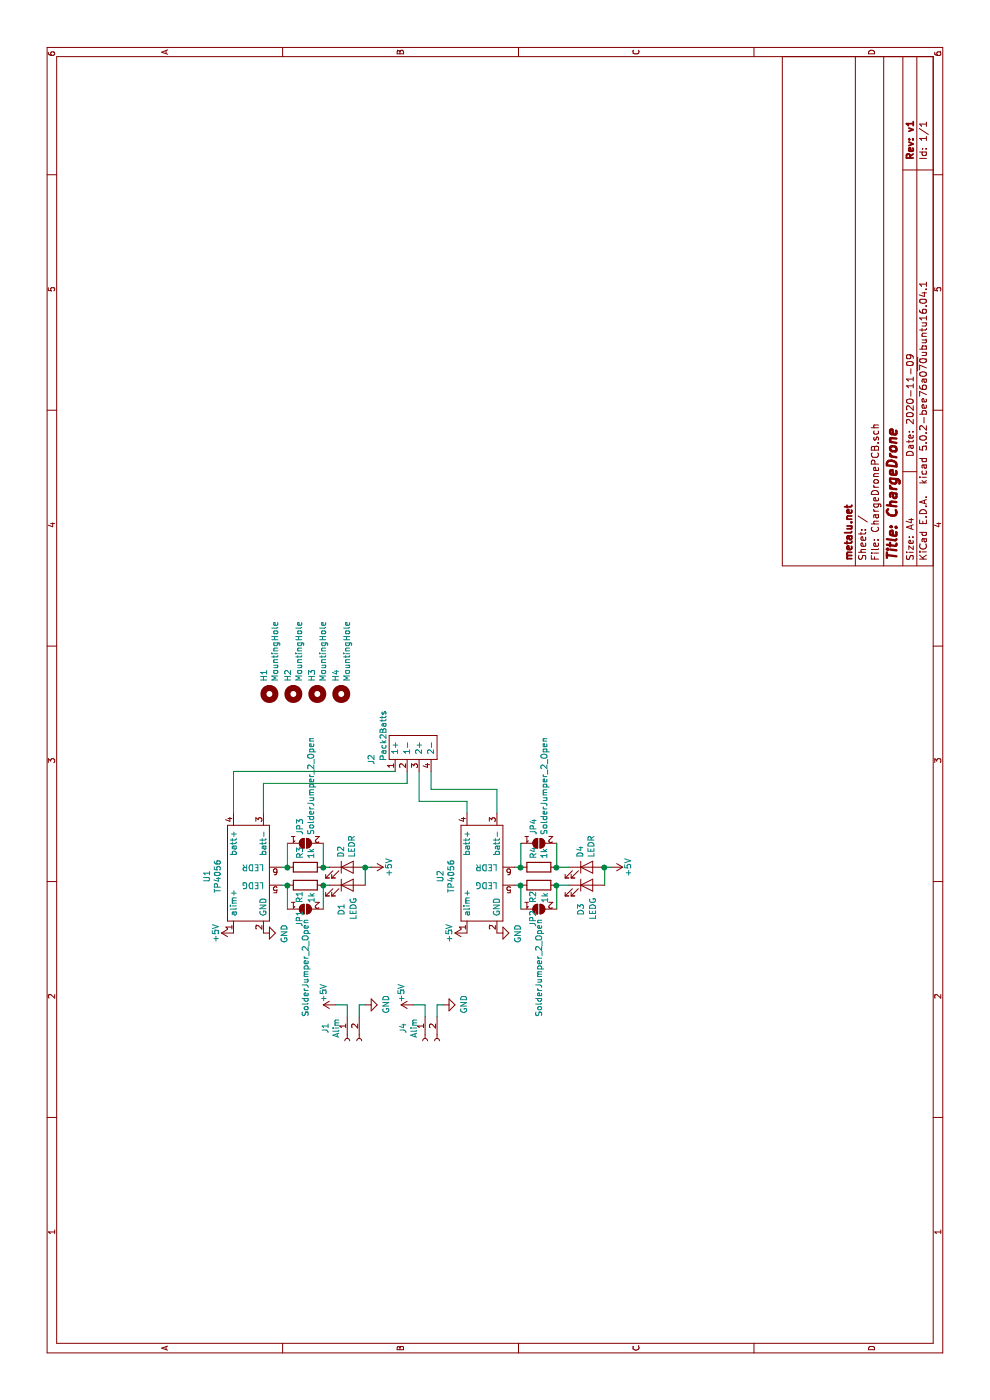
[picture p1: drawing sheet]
EESchema Schematic File Version 4
LIBS:ChargeDronePCB-cache
EELAYER 26 0
EELAYER END
$Descr A4 11693 8268
encoding utf-8
Sheet 1 1
Title "ChargeDrone"
Date "2020-11-09"
Rev "v1"
Comp "metalu.net"
Comment1 ""
Comment2 ""
Comment3 ""
Comment4 ""
$EndDescr
$Comp
L power:GND #PWR0101
U 1 1
P 3300 3050
F 0 "#PWR0101" H 3300 2800 50  0001 C CNN
F 1 "GND" H 3305 2877 50  0000 C CNN
F 2 "" H 3300 3050 50  0001 C CNN
F 3 "" H 3300 3050 50  0001 C CNN
	1    3300 3050
	1    0    0    -1  
$EndComp
$Comp
L power:+5V #PWR0102
U 1 1
P 3300 2800
F 0 "#PWR0102" H 3300 2650 50  0001 C CNN
F 1 "+5V" H 3400 2900 50  0000 C CNN
F 2 "" H 3300 2800 50  0001 C CNN
F 3 "" H 3300 2800 50  0001 C CNN
	1    3300 2800
	1    0    0    -1  
$EndComp
$Comp
L Connector:Conn_01x02_Female J1
U 1 1
P 3000 2900
F 0 "J1" H 2894 3085 50  0000 C CNN
F 1 "Alim" H 2894 2994 50  0000 C CNN
F 2 "Terminal_Blocks:TerminalBlock_bornier-2_P5.08mm" H 3000 2900 50  0001 C CNN
F 3 "~" H 3000 2900 50  0001 C CNN
	1    3000 2900
	-1   0    0    -1  
$EndComp
Wire Wire Line
	3200 2900 3300 2900
Wire Wire Line
	3300 2900 3300 2800
Wire Wire Line
	3200 3000 3300 3000
Wire Wire Line
	3300 3000 3300 3050
$Comp
L TP4056module:TP4056 U1
U 1 1
P 4400 2050
F 0 "U1" H 4375 2375 50  0000 C CNN
F 1 "TP4056" H 4375 2284 50  0000 C CNN
F 2 "ChargeDrone:TP4056" H 4250 2250 50  0001 C CNN
F 3 "" H 4250 2250 50  0001 C CNN
	1    4400 2050
	1    0    0    -1  
$EndComp
$Comp
L power:GND #PWR0103
U 1 1
P 3900 2200
F 0 "#PWR0103" H 3900 1950 50  0001 C CNN
F 1 "GND" H 3905 2027 50  0000 C CNN
F 2 "" H 3900 2200 50  0001 C CNN
F 3 "" H 3900 2200 50  0001 C CNN
	1    3900 2200
	-1   0    0    -1  
$EndComp
$Comp
L power:+5V #PWR0104
U 1 1
P 3900 1950
F 0 "#PWR0104" H 3900 1800 50  0001 C CNN
F 1 "+5V" H 3900 2100 50  0000 C CNN
F 2 "" H 3900 1950 50  0001 C CNN
F 3 "" H 3900 1950 50  0001 C CNN
	1    3900 1950
	1    0    0    -1  
$EndComp
$Comp
L Device:LED D1
U 1 1
P 4300 2900
F 0 "D1" V 4250 2750 50  0000 R CNN
F 1 "LEDG" V 4350 2800 50  0000 R CNN
F 2 "LEDs:LED_D3.0mm" H 4300 2900 50  0001 C CNN
F 3 "~" H 4300 2900 50  0001 C CNN
	1    4300 2900
	0    1    1    0   
$EndComp
$Comp
L Device:LED D2
U 1 1
P 4450 2900
F 0 "D2" V 4395 2978 50  0000 L CNN
F 1 "LEDR" V 4486 2978 50  0000 L CNN
F 2 "LEDs:LED_D3.0mm" H 4450 2900 50  0001 C CNN
F 3 "~" H 4450 2900 50  0001 C CNN
	1    4450 2900
	0    1    1    0   
$EndComp
$Comp
L power:+5V #PWR0105
U 1 1
P 4450 3100
F 0 "#PWR0105" H 4450 2950 50  0001 C CNN
F 1 "+5V" H 4450 3250 50  0000 C CNN
F 2 "" H 4450 3100 50  0001 C CNN
F 3 "" H 4450 3100 50  0001 C CNN
	1    4450 3100
	-1   0    0    1   
$EndComp
Wire Wire Line
	4450 3100 4450 3050
Wire Wire Line
	4450 3050 4300 3050
Connection ~ 4450 3050
$Comp
L TP4056module:TP4056 U2
U 1 1
P 4400 4000
F 0 "U2" H 4375 4325 50  0000 C CNN
F 1 "TP4056" H 4375 4234 50  0000 C CNN
F 2 "ChargeDrone:TP4056" H 4250 4200 50  0001 C CNN
F 3 "" H 4250 4200 50  0001 C CNN
	1    4400 4000
	1    0    0    -1  
$EndComp
$Comp
L power:GND #PWR0106
U 1 1
P 3900 4150
F 0 "#PWR0106" H 3900 3900 50  0001 C CNN
F 1 "GND" H 3905 3977 50  0000 C CNN
F 2 "" H 3900 4150 50  0001 C CNN
F 3 "" H 3900 4150 50  0001 C CNN
	1    3900 4150
	-1   0    0    -1  
$EndComp
$Comp
L power:+5V #PWR0107
U 1 1
P 3900 3900
F 0 "#PWR0107" H 3900 3750 50  0001 C CNN
F 1 "+5V" H 3900 4050 50  0000 C CNN
F 2 "" H 3900 3900 50  0001 C CNN
F 3 "" H 3900 3900 50  0001 C CNN
	1    3900 3900
	1    0    0    -1  
$EndComp
$Comp
L Device:LED D3
U 1 1
P 4300 4900
F 0 "D3" V 4250 4750 50  0000 R CNN
F 1 "LEDG" V 4350 4800 50  0000 R CNN
F 2 "LEDs:LED_D3.0mm" H 4300 4900 50  0001 C CNN
F 3 "~" H 4300 4900 50  0001 C CNN
	1    4300 4900
	0    1    1    0   
$EndComp
$Comp
L Device:LED D4
U 1 1
P 4450 4900
F 0 "D4" V 4395 4978 50  0000 L CNN
F 1 "LEDR" V 4486 4978 50  0000 L CNN
F 2 "LEDs:LED_D3.0mm" H 4450 4900 50  0001 C CNN
F 3 "~" H 4450 4900 50  0001 C CNN
	1    4450 4900
	0    1    1    0   
$EndComp
$Comp
L power:+5V #PWR0108
U 1 1
P 4450 5100
F 0 "#PWR0108" H 4450 4950 50  0001 C CNN
F 1 "+5V" H 4450 5250 50  0000 C CNN
F 2 "" H 4450 5100 50  0001 C CNN
F 3 "" H 4450 5100 50  0001 C CNN
	1    4450 5100
	-1   0    0    1   
$EndComp
Wire Wire Line
	4450 5100 4450 5050
Wire Wire Line
	4450 5050 4300 5050
$Comp
L power:GND #PWR0109
U 1 1
P 3300 3700
F 0 "#PWR0109" H 3300 3450 50  0001 C CNN
F 1 "GND" H 3305 3527 50  0000 C CNN
F 2 "" H 3300 3700 50  0001 C CNN
F 3 "" H 3300 3700 50  0001 C CNN
	1    3300 3700
	1    0    0    -1  
$EndComp
$Comp
L power:+5V #PWR0110
U 1 1
P 3300 3450
F 0 "#PWR0110" H 3300 3300 50  0001 C CNN
F 1 "+5V" H 3400 3550 50  0000 C CNN
F 2 "" H 3300 3450 50  0001 C CNN
F 3 "" H 3300 3450 50  0001 C CNN
	1    3300 3450
	1    0    0    -1  
$EndComp
$Comp
L Connector:Conn_01x02_Female J4
U 1 1
P 3000 3550
F 0 "J4" H 2894 3735 50  0000 C CNN
F 1 "Alim" H 2894 3644 50  0000 C CNN
F 2 "Terminal_Blocks:TerminalBlock_bornier-2_P5.08mm" H 3000 3550 50  0001 C CNN
F 3 "~" H 3000 3550 50  0001 C CNN
	1    3000 3550
	-1   0    0    -1  
$EndComp
Wire Wire Line
	3200 3550 3300 3550
Wire Wire Line
	3300 3550 3300 3450
Wire Wire Line
	3200 3650 3300 3650
Wire Wire Line
	3300 3650 3300 3700
$Comp
L Pack2Batteries:Pack2Batts J2
U 1 1
P 5550 3150
F 0 "J2" H 5350 3200 50  0000 C CNN
F 1 "Pack2Batts" H 5550 3100 50  0000 C CNN
F 2 "ChargeDrone:PackBatt" H 5550 3150 50  0001 C CNN
F 3 "" H 5550 3150 50  0001 C CNN
	1    5550 3150
	1    0    0    -1  
$EndComp
Wire Wire Line
	4900 1950 5250 1950
Wire Wire Line
	5250 1950 5250 3300
Wire Wire Line
	4900 2200 5150 2200
Wire Wire Line
	5150 2200 5150 3400
Wire Wire Line
	5150 3400 5250 3400
Wire Wire Line
	4900 3900 5000 3900
Wire Wire Line
	5000 3900 5000 3500
Wire Wire Line
	5000 3500 5250 3500
Wire Wire Line
	4900 4150 5100 4150
Wire Wire Line
	5100 4150 5100 3600
Wire Wire Line
	5100 3600 5250 3600
$Comp
L Device:R R2
U 1 1
P 4300 4500
F 0 "R2" H 4150 4550 50  0000 L CNN
F 1 "1k" H 4150 4450 50  0000 L CNN
F 2 "Resistors_ThroughHole:R_Axial_DIN0207_L6.3mm_D2.5mm_P7.62mm_Horizontal" V 4230 4500 50  0001 C CNN
F 3 "~" H 4300 4500 50  0001 C CNN
	1    4300 4500
	1    0    0    -1  
$EndComp
Connection ~ 4450 5050
$Comp
L Device:R R4
U 1 1
P 4450 4500
F 0 "R4" H 4520 4546 50  0000 L CNN
F 1 "1k" H 4520 4455 50  0000 L CNN
F 2 "Resistors_ThroughHole:R_Axial_DIN0207_L6.3mm_D2.5mm_P7.62mm_Horizontal" V 4380 4500 50  0001 C CNN
F 3 "~" H 4450 4500 50  0001 C CNN
	1    4450 4500
	1    0    0    -1  
$EndComp
$Comp
L Device:R R1
U 1 1
P 4300 2550
F 0 "R1" H 4150 2600 50  0000 L CNN
F 1 "1k" H 4150 2500 50  0000 L CNN
F 2 "Resistors_ThroughHole:R_Axial_DIN0207_L6.3mm_D2.5mm_P7.62mm_Horizontal" V 4230 2550 50  0001 C CNN
F 3 "~" H 4300 2550 50  0001 C CNN
	1    4300 2550
	1    0    0    -1  
$EndComp
$Comp
L Device:R R3
U 1 1
P 4450 2550
F 0 "R3" H 4520 2596 50  0000 L CNN
F 1 "1k" H 4520 2505 50  0000 L CNN
F 2 "Resistors_ThroughHole:R_Axial_DIN0207_L6.3mm_D2.5mm_P7.62mm_Horizontal" V 4380 2550 50  0001 C CNN
F 3 "~" H 4450 2550 50  0001 C CNN
	1    4450 2550
	1    0    0    -1  
$EndComp
Wire Wire Line
	4300 2350 4300 2400
Wire Wire Line
	4450 2350 4450 2400
Wire Wire Line
	4300 2700 4300 2750
Wire Wire Line
	4450 2700 4450 2750
Wire Wire Line
	4300 4300 4300 4350
Wire Wire Line
	4450 4300 4450 4350
Wire Wire Line
	4300 4650 4300 4750
Wire Wire Line
	4450 4650 4450 4750
$Comp
L Mechanical:MountingHole H1
U 1 1
P 5900 2250
F 0 "H1" H 6000 2296 50  0000 L CNN
F 1 "MountingHole" H 6000 2205 50  0000 L CNN
F 2 "Mounting_Holes:MountingHole_3.2mm_M3_DIN965_Pad" H 5900 2250 50  0001 C CNN
F 3 "~" H 5900 2250 50  0001 C CNN
	1    5900 2250
	1    0    0    -1  
$EndComp
$Comp
L Mechanical:MountingHole H2
U 1 1
P 5900 2450
F 0 "H2" H 6000 2496 50  0000 L CNN
F 1 "MountingHole" H 6000 2405 50  0000 L CNN
F 2 "Mounting_Holes:MountingHole_3.2mm_M3_DIN965_Pad" H 5900 2450 50  0001 C CNN
F 3 "~" H 5900 2450 50  0001 C CNN
	1    5900 2450
	1    0    0    -1  
$EndComp
$Comp
L Mechanical:MountingHole H3
U 1 1
P 5900 2650
F 0 "H3" H 6000 2696 50  0000 L CNN
F 1 "MountingHole" H 6000 2605 50  0000 L CNN
F 2 "Mounting_Holes:MountingHole_3.2mm_M3_DIN965_Pad" H 5900 2650 50  0001 C CNN
F 3 "~" H 5900 2650 50  0001 C CNN
	1    5900 2650
	1    0    0    -1  
$EndComp
$Comp
L Mechanical:MountingHole H4
U 1 1
P 5900 2850
F 0 "H4" H 6000 2896 50  0000 L CNN
F 1 "MountingHole" H 6000 2805 50  0000 L CNN
F 2 "Mounting_Holes:MountingHole_3.2mm_M3_DIN965_Pad" H 5900 2850 50  0001 C CNN
F 3 "~" H 5900 2850 50  0001 C CNN
	1    5900 2850
	1    0    0    -1  
$EndComp
$Comp
L Jumper:SolderJumper_2_Open JP3
U 1 1
P 4650 2550
F 0 "JP3" V 4604 2618 50  0000 L CNN
F 1 "SolderJumper_2_Open" V 4695 2618 50  0000 L CNN
F 2 "Connect:GS2" H 4650 2550 50  0001 C CNN
F 3 "~" H 4650 2550 50  0001 C CNN
	1    4650 2550
	0    1    1    0   
$EndComp
$Comp
L Jumper:SolderJumper_2_Open JP1
U 1 1
P 4100 2550
F 0 "JP1" V 4050 2400 50  0000 L CNN
F 1 "SolderJumper_2_Open" V 4100 1650 50  0000 L CNN
F 2 "Connect:GS2" H 4100 2550 50  0001 C CNN
F 3 "~" H 4100 2550 50  0001 C CNN
	1    4100 2550
	0    1    1    0   
$EndComp
$Comp
L Jumper:SolderJumper_2_Open JP2
U 1 1
P 4100 4500
F 0 "JP2" V 4050 4350 50  0000 L CNN
F 1 "SolderJumper_2_Open" V 4100 3600 50  0000 L CNN
F 2 "Connect:GS2" H 4100 4500 50  0001 C CNN
F 3 "~" H 4100 4500 50  0001 C CNN
	1    4100 4500
	0    1    1    0   
$EndComp
$Comp
L Jumper:SolderJumper_2_Open JP4
U 1 1
P 4650 4500
F 0 "JP4" V 4604 4568 50  0000 L CNN
F 1 "SolderJumper_2_Open" V 4695 4568 50  0000 L CNN
F 2 "Connect:GS2" H 4650 4500 50  0001 C CNN
F 3 "~" H 4650 4500 50  0001 C CNN
	1    4650 4500
	0    1    1    0   
$EndComp
Wire Wire Line
	4100 2400 4300 2400
Connection ~ 4300 2400
Wire Wire Line
	4650 2400 4450 2400
Connection ~ 4450 2400
Wire Wire Line
	4100 2700 4300 2700
Connection ~ 4300 2700
Wire Wire Line
	4650 2700 4450 2700
Connection ~ 4450 2700
Wire Wire Line
	4100 4350 4300 4350
Connection ~ 4300 4350
Wire Wire Line
	4650 4350 4450 4350
Connection ~ 4450 4350
Wire Wire Line
	4650 4650 4450 4650
Connection ~ 4450 4650
Wire Wire Line
	4100 4650 4300 4650
Connection ~ 4300 4650
$EndSCHEMATC
